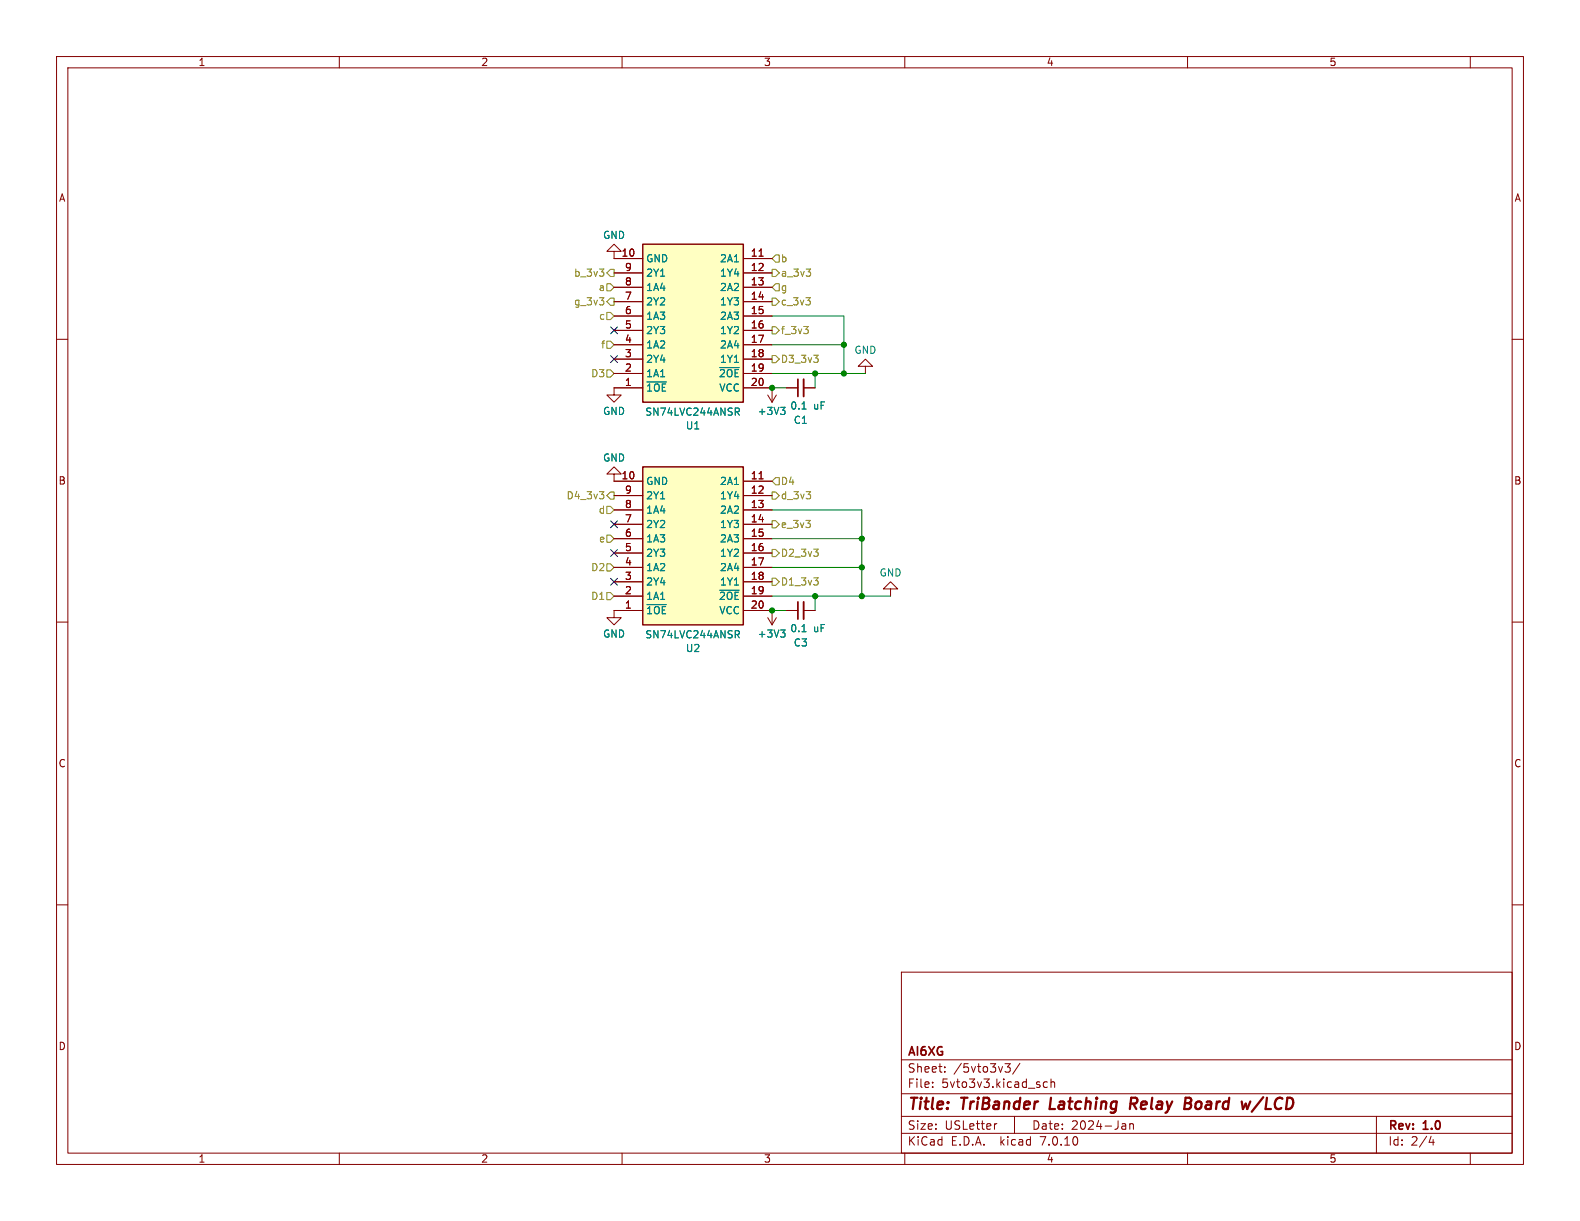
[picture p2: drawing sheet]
<svg xmlns="http://www.w3.org/2000/svg" width="279mm" height="216mm" viewBox="0 0 279 216" stroke-linecap="round" stroke-linejoin="round" font-family="sans-serif">
<g fill="none" stroke="#840000" stroke-width=".18">
<path d="M10 10h259.4v195.9h-259.4zM12 12h255.4v191.9h-255.4zM60 10v2M110 10v2M160 10v2M210 10v2M260 10v2M10 60h2M108.6 44.5h-1.3l1.3-1.3 1.3 1.3h-1.3v1.2h5.1M108.6 48.3h5.1M108.6 50.8h5.1M108.6 53.3h5.1"/>
<path d="M108.6 55.9h5.1M108.6 58.4h5.1M131.4 45.7h5.1M131.4 48.3h5.1M131.4 50.8h5.1M131.4 53.3h5.1M131.4 55.9h5.1M131.4 58.4h5.1M134.2 45.3h.8M267.4 60h2M108.6 61h5.1M108.6 63.5h5.1"/>
<path d="M108.6 66h5.1M113.7 68.6h-5.1v1.3h-1.3l1.3 1.2 1.3-1.2h-1.3M131.4 68.6h5.1v2.5M131.4 61h5.1M131.4 63.5h5.1M131.4 66h5.1M135.8 69.9l.7 1.2M137.3 69.9l-.8 1.2M139.1 68.6h2M142.1 68.6h2M153 64.8h-1.2l1.2-1.3 1.3 1.3h-1.3v1.2M108.6 83.8h-1.3l1.3-1.2 1.3 1.2h-1.3v1.3h5.1"/>
<path d="M108.6 87.6h5.1M108.6 90.2h5.1M108.6 92.7h5.1M108.6 95.3h5.1M108.6 97.8h5.1M131.4 85.1h5.1M131.4 87.6h5.1M131.4 90.2h5.1M131.4 92.7h5.1M131.4 95.3h5.1M131.4 97.8h5.1M134.2 84.7h.8"/>
<path d="M10 110h2M108.6 100.3h5.1M108.6 102.9h5.1M108.6 105.4h5.1M113.7 108h-5.1v1.2h-1.3l1.3 1.3 1.3-1.3h-1.3M131.4 108h5.1v2.5M131.4 100.3h5.1M131.4 102.9h5.1M131.4 105.4h5.1M135.8 109.2l.7 1.3M137.3 109.2l-.8 1.3M139.1 108h2"/>
<path d="M142.1 108h2M157.5 104.1h-1.3l1.3-1.2 1.2 1.2h-1.2v1.3M267.4 110h2M10 160h2M267.4 160h2M159.4 171.9h108v32h-108zM159.4 197.4h108M159.4 193.4h108M159.4 187.4h108M164.9 192.1v.2M164.9 191.4v.1M167.1 189.4v.2"/>
<path d="M167.1 188.7v.1M176.3 198.7l-.3 .1M177.7 188.1h.9l-.5 .6 .5 .1v.6l-.2 .2-.6-.1M179.4 197.4v3M180.4 188l-1.3 1.9M185.2 191.4l-.4-.1-.3 .3v.4l.1 .2h.6M185.9 191.4l.2-.1 .3 .1 .1 .9M185.9 190.8v1.5M198.6 198.7h.3l.2 .2v.8M199.1 199.6l-.5 .1M199.1 199l-.5 .1M199.8 198.8l.2-.1 .4 .1v.9"/>
<path d="M199.8 198.7v1M243.4 197.4v6.5M60 203.9v2M110 203.9v2M159.4 200.4h108M160 203.9v2M210 203.9v2M253.1 200.9l-.4 1.1h.9M253.4 201.5v1M260 203.9v2"/>
</g>
<path d="M185.9 194.1l-.3 2h1M200.4 195.2l.5 .9M200.8 194.1h-.8l-.2 2M200.9 195.1l-1 .1M209.5 195.1h.7M209.7 194.1h.6a.49 .49 0 0 1 .4 .5 .49 .49 0 0 1-.5 .5M210.2 195.1l.3 .1a.58 .58 0 0 1-.3 .9h-.8M223.4 194l-2 2.6" fill="none" stroke="#840000" stroke-width=".4"/>
<g fill="#ffffc2" stroke="#ffffc2" stroke-width=".18">
<path d="M113.7 43.2h17.7v27.9h-17.7z"/>
<path d="M113.7 82.6h17.7v27.9h-17.7z"/>
</g>
<path d="M113.7 43.2h17.7v27.9h-17.7zM113.7 82.6h17.7v27.9h-17.7z" fill="none" stroke="#840000" stroke-width=".25"/>
<g fill="none" stroke="#008484" stroke-width=".18">
<path d="M114.4 67.5h3.4M127.3 65h3.4M130 72.1h.5l.2 .3-.1 .4h-.6M130.3 72.8l.4 .6M138 72h.8l-.4 .5M138.6 72.5l.2 .2v.4l-.2 .2M141.8 72.3h.7M114.4 106.9h3.4M127.3 104.4h3.4M130 111.5h.5l.2 .3-.1 .3-.6 .1M130.3 112.2l.4 .6M138 111.4h.8l-.4 .5"/>
<path d="M138.6 111.9l.2 .2v.3l-.2 .3M141.8 111.7h.7"/>
</g>
<path d="M142.1 67.1v3M142.1 106.4v3.1" fill="none" stroke="#840000" stroke-width=".33"/>
<path d="M141.1 67.1v3M141.1 106.4v3.1" fill="none" stroke="#840000" stroke-width=".3"/>
<g fill="none" stroke="#848400" stroke-width=".18">
<path d="M107.3 50.2h.6l.7 .6-.7 .6h-.6zM107.3 55.2h.6l.7 .7-.7 .6h-.6zM107.9 47.6h.7v1.3h-.7l-.6-.6zM107.9 52.7h.7v1.3h-.7l-.6-.7zM136.5 47.6h.7l.6 .7-.6 .6h-.7zM136.5 52.7h.7l.6 .6-.6 .7h-.7zM136.5 57.8h.7l.6 .6-.6 .7h-.7zM137.2 50.2h.6v1.2h-.6l-.7-.6zM137.2 45.1h.6v1.3h-.6l-.7-.7zM142.1 57.7h.8l-.4 .5M142.5 52.6h.8l-.4 .5M142.9 58.3v.6"/>
<path d="M143.2 53.3v.5M107.3 65.4h.6l.7 .6-.7 .7h-.6zM107.3 60.3h.6l.7 .7-.7 .6h-.6zM136.5 62.9h.7l.6 .6-.6 .6h-.7zM143.9 62.8h.8l-.4 .5M144.6 63.4v.6M106 86.9h.8l-.4 .5M106.7 87.5v.6M107.3 94.6h.6l.7 .7-.7 .6h-.6zM107.3 89.5h.6l.7 .7-.7 .6h-.6zM107.3 99.7h.6l.7 .6-.7 .7h-.6zM107.9 87h.7v1.3h-.7l-.6-.7z"/>
<path d="M136.5 97.2h.7l.6 .6-.6 .6h-.7zM136.5 87h.7l.6 .6-.6 .7h-.7zM136.5 92.1h.7l.6 .6-.6 .6h-.7zM137.2 84.5h.6v1.2h-.6l-.7-.6zM143.9 97.1h.8l-.4 .5M144.6 97.7v.5M107.3 104.8h.6l.7 .6-.7 .6h-.6zM136.5 102.2h.7l.6 .7-.6 .6h-.7zM143.9 102.2h.8l-.4 .5M144.6 102.8v.5"/>
</g>
<path d="M136.5 55.9h12.7v10.1M136.5 66h16.5M136.5 61h12.7M136.5 68.6h2.6M144.1 66v2.6M136.5 90.2h15.9v15.2M136.5 95.3h15.9M136.5 105.4h21M136.5 100.3h15.9M136.5 108h2.6M144.1 105.4v2.6" fill="none" stroke="#008400" stroke-width=".18"/>
<path d="M108 57.8l1.2 1.2M109.2 57.8l-1.2 1.2M108 62.9l1.2 1.2M109.2 62.9l-1.2 1.2M108 97.2l1.2 1.2M108 92.1l1.2 1.2M109.2 97.2l-1.2 1.2M109.2 92.1l-1.2 1.2M108 102.3l1.2 1.2M109.2 102.3l-1.2 1.2" fill="none" stroke="#000084" stroke-width=".18"/>
<g fill="#008400" stroke="#008400" stroke-width=".18">
<circle cx="149.2" cy="66" r=".46"/>
<circle cx="144.1" cy="66" r=".46"/>
<circle cx="149.2" cy="61" r=".46"/>
<circle cx="136.5" cy="68.6" r=".46"/>
<circle cx="144.1" cy="105.4" r=".46"/>
<circle cx="136.5" cy="108" r=".46"/>
<circle cx="152.4" cy="100.3" r=".46"/>
<circle cx="152.4" cy="95.3" r=".46"/>
<circle cx="152.4" cy="105.4" r=".46"/>
</g>
<g font-size="2.8" fill="#840000">
<text x="160.4" y="196.8">Title:</text>
<text x="170.1" y="196.8">TriBander</text>
<text x="186.5" y="196.8">Latching</text>
<text x="201.5" y="196.8">Relay</text>
<text x="211.9" y="196.8">Board</text>
<text x="222.9" y="196.8">w/LCD</text>
</g>
<g font-size="2.1" fill="#840000">
<text x="160.4" y="189.9">Sheet:</text>
<text x="160.4" y="187.1">AI6XG</text>
<text x="168.6" y="189.9">/5vto3v3/</text>
<text x="160.4" y="192.6">File:</text>
<text x="166.5" y="192.6">5vto3v3.kicad_sch</text>
<text x="160.4" y="202.8">KiCad</text>
<text x="160.4" y="200">Size:</text>
<text x="167.1" y="200">USLetter</text>
<text x="168.1" y="202.8">E.D.A.</text>
<text x="177" y="202.8">kicad</text>
<text x="182.4" y="200">Date:</text>
<text x="184.2" y="202.8">7.0.10</text>
<text x="189.4" y="200">2024-Jan</text>
<text x="245.4" y="200.2">Rev:</text>
<text x="245.4" y="202.8">Id:</text>
<text x="249.5" y="202.8">2/4</text>
<text x="251.8" y="200.2">1.0</text>
</g>
<g font-size="1.8" fill="#840000">
<text x="35" y="11.9">1</text>
<text x="85" y="11.9">2</text>
<text x="135" y="11.9">3</text>
<text x="185" y="11.9">4</text>
<text x="235" y="11.9">5</text>
<text x="10.3" y="35.9">A</text>
<text x="267.7" y="35.9">A</text>
<text x="109.8" y="45.5">10</text>
<text x="132.7" y="45.5">11</text>
<text x="110.4" y="53.1">7</text>
<text x="110.4" y="50.5">8</text>
<text x="110.4" y="48">9</text>
<text x="132.7" y="48">12</text>
<text x="132.7" y="50.5">13</text>
<text x="132.7" y="53.1">14</text>
<text x="110.4" y="58.2">5</text>
<text x="110.4" y="55.6">6</text>
<text x="132.7" y="55.6">15</text>
<text x="132.7" y="58.2">16</text>
<text x="110.4" y="65.8">2</text>
<text x="110.4" y="63.2">3</text>
<text x="110.4" y="60.7">4</text>
<text x="132.7" y="60.7">17</text>
<text x="132.7" y="63.2">18</text>
<text x="132.7" y="65.8">19</text>
<text x="110.4" y="68.3">1</text>
<text x="132.7" y="68.3">20</text>
<text x="10.3" y="85.9">B</text>
<text x="109.8" y="84.8">10</text>
<text x="110.4" y="89.9">8</text>
<text x="110.4" y="87.4">9</text>
<text x="132.7" y="84.8">11</text>
<text x="132.7" y="87.4">12</text>
<text x="132.7" y="89.9">13</text>
<text x="267.7" y="85.9">B</text>
<text x="110.4" y="95">6</text>
<text x="110.4" y="92.5">7</text>
<text x="132.7" y="92.5">14</text>
<text x="132.7" y="95">15</text>
<text x="110.4" y="100.1">4</text>
<text x="110.4" y="97.5">5</text>
<text x="132.7" y="97.5">16</text>
<text x="132.7" y="100.1">17</text>
<text x="110.4" y="107.7">1</text>
<text x="110.4" y="105.2">2</text>
<text x="110.4" y="102.6">3</text>
<text x="132.7" y="102.6">18</text>
<text x="132.7" y="105.2">19</text>
<text x="132.7" y="107.7">20</text>
<text x="10.3" y="135.9">C</text>
<text x="267.7" y="135.9">C</text>
<text x="10.3" y="185.9">D</text>
<text x="267.7" y="185.9">D</text>
<text x="35" y="205.8">1</text>
<text x="85" y="205.8">2</text>
<text x="135" y="205.8">3</text>
<text x="185" y="205.8">4</text>
<text x="235" y="205.8">5</text>
</g>
<g font-size="1.8" fill="#008484">
<text x="106.5" y="42.5">GND</text>
<text x="114.2" y="46.6">GND</text>
<text x="127.2" y="46.6">2A1</text>
<text x="114.2" y="51.7">1A4</text>
<text x="114.2" y="49.1">2Y1</text>
<text x="127.2" y="49.1">1Y4</text>
<text x="127.2" y="51.7">2A2</text>
<text x="114.2" y="59.3">2Y3</text>
<text x="114.2" y="56.7">1A3</text>
<text x="114.2" y="54.2">2Y2</text>
<text x="127.2" y="54.2">1Y3</text>
<text x="127.2" y="56.7">2A3</text>
<text x="127.2" y="59.3">1Y2</text>
<text x="114.2" y="64.4">2Y4</text>
<text x="114.2" y="61.8">1A2</text>
<text x="127.2" y="61.8">2A4</text>
<text x="127.2" y="64.4">1Y1</text>
<text x="151" y="62.8">GND</text>
<text x="114.2" y="69.4">~{1OE}</text>
<text x="114.2" y="66.9">1A1</text>
<text x="127" y="66.9">~{2OE}</text>
<text x="127.1" y="69.4">VCC</text>
<text x="106.5" y="73.6">GND</text>
<text x="114" y="73.7">SN74LVC244ANSR</text>
<text x="121.2" y="76.1">U1</text>
<text x="133.9" y="73.6">+3V3</text>
<text x="139.7" y="72.6">0.1</text>
<text x="140.3" y="75.1">C1</text>
<text x="143.9" y="72.6">uF</text>
<text x="106.5" y="81.8">GND</text>
<text x="114.2" y="86">GND</text>
<text x="114.2" y="88.5">2Y1</text>
<text x="127.2" y="86">2A1</text>
<text x="127.2" y="88.5">1Y4</text>
<text x="114.2" y="93.6">2Y2</text>
<text x="114.2" y="91">1A4</text>
<text x="127.2" y="91">2A2</text>
<text x="127.2" y="93.6">1Y3</text>
<text x="114.2" y="101.2">1A2</text>
<text x="114.2" y="98.7">2Y3</text>
<text x="114.2" y="96.1">1A3</text>
<text x="127.2" y="96.1">2A3</text>
<text x="127.2" y="98.7">1Y2</text>
<text x="127.2" y="101.2">2A4</text>
<text x="114.2" y="106.3">1A1</text>
<text x="114.2" y="103.7">2Y4</text>
<text x="127" y="106.3">~{2OE}</text>
<text x="127.2" y="103.7">1Y1</text>
<text x="155.4" y="102.1">GND</text>
<text x="106.5" y="112.9">GND</text>
<text x="114" y="113.1">SN74LVC244ANSR</text>
<text x="114.2" y="108.8">~{1OE}</text>
<text x="127.1" y="108.8">VCC</text>
<text x="133.9" y="112.9">+3V3</text>
<text x="139.7" y="112">0.1</text>
<text x="143.9" y="112">uF</text>
<text x="121.2" y="115.5">U2</text>
<text x="140.3" y="114.5">C3</text>
</g>
<g font-size="1.8" fill="#848400">
<text x="138" y="46.6">b</text>
<text x="101.4" y="49.1">b_3v3</text>
<text x="105.8" y="51.7">a</text>
<text x="138" y="49.1">a_3v3</text>
<text x="138" y="51.7">g</text>
<text x="101.4" y="54.2">g_3v3</text>
<text x="105.8" y="56.7">c</text>
<text x="138" y="54.2">c_3v3</text>
<text x="138" y="59.3">f_3v3</text>
<text x="106.2" y="61.8">f</text>
<text x="138" y="64.4">D3_3v3</text>
<text x="104.4" y="66.9">D3</text>
<text x="100.1" y="88.5">D4_3v3</text>
<text x="138" y="86">D4</text>
<text x="138" y="88.5">d_3v3</text>
<text x="105.8" y="91">d</text>
<text x="138" y="93.6">e_3v3</text>
<text x="104.4" y="101.2">D2</text>
<text x="105.8" y="96.1">e</text>
<text x="138" y="98.7">D2_3v3</text>
<text x="104.4" y="106.3">D1</text>
<text x="138" y="103.7">D1_3v3</text>
</g>
</svg>
